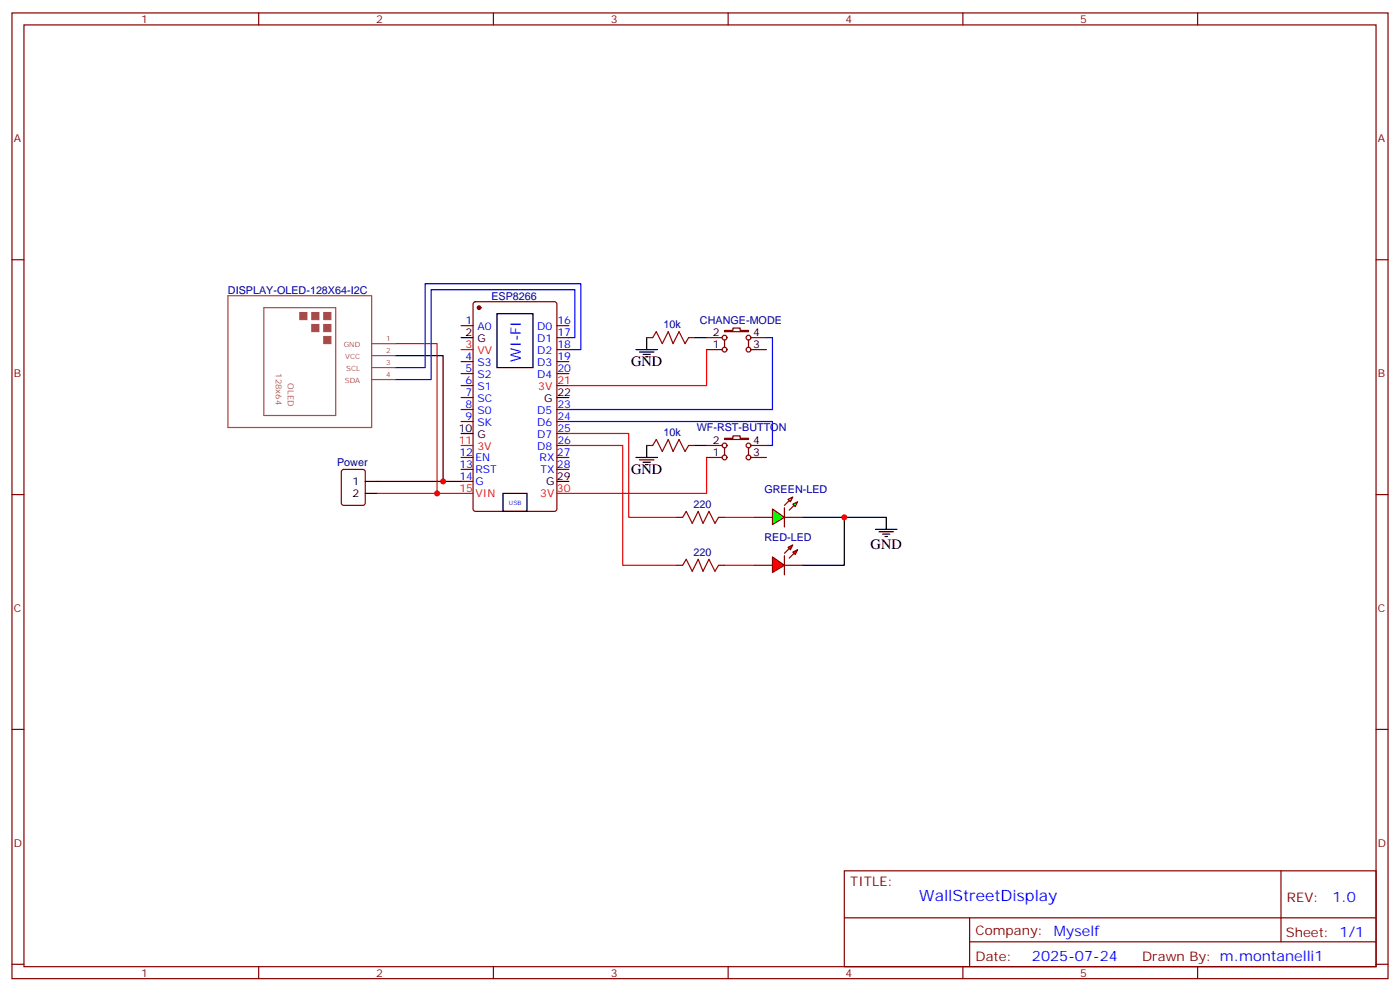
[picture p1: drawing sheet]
<svg xmlns="http://www.w3.org/2000/svg" width="412mm" height="292mm" viewBox="0 0 412 292" stroke-linecap="round" stroke-linejoin="round" font-family="sans-serif">
<g fill="none" stroke="#870000" stroke-width=".35">
<path d="M3.5 3.8h405.4v284.3h-405.4zM7.1 7.3h398.2v277.3h-398.2zM76.2 3.8v3.5M145.3 3.8v3.5M214.5 3.8v3.5M283.6 3.8v3.5M352.8 3.8v3.5M3.5 76.5h3.6M405.3 76.5h3.6M135.8 95.9h3.5M139.6 89l.5-.2h23.2l.7 .5v60.6l-.4 .6-23.5 .1-.7-.5-.1-60.6zM164 95.9h3.6"/>
<path d="M164 99.4h3.6M135.8 106.5h3.5M135.8 110h3.5M135.8 113.5h3.5M135.8 117.1h3.5M164 106.5h3.6M164 110h3.6M164 113.5h3.6M164 102.9h3.6M100.8 138.4l.4-.2h5.7l.6 .4 .1 9.5-.5 .6-5.9 .1-.6-.5-.1-9.4zM135.8 120.6h3.5M135.8 124.1h3.5"/>
<path d="M135.8 134.7h3.5M135.8 138.2h3.5M164 120.6h3.6M164 124.1h3.6M164 131.2h3.6M164 127.6h3.6M164 134.7h3.6M164 138.2h3.6M3.5 145.6h3.6M135.8 141.7h3.5M405.3 145.6h3.6M3.5 214.8h3.6"/>
<path d="M405.3 214.8h3.6M248.7 256.4h156.6v28.2h-156.6zM377.3 256.4v20.9M248.7 270.2h156.5M285.6 277.3h119.6M285.6 270.2v14.2M3.5 283.9h3.6M76.2 284.6v3.5M145.3 284.6v3.5M214.5 284.6v3.5M283.6 284.6v3.5M352.8 284.6v3.5"/>
<path d="M405.3 283.9h3.6"/>
</g>
<circle cx="141.1" cy="90.6" r=".53" fill="#870000" stroke="#870000" stroke-width=".35"/>
<g fill="none" stroke="#000" stroke-width=".35">
<path d="M135.8 99.4h3.5M146.4 92.4h10.6v15.8h-10.6zM190.5 99.4v3.5M204.6 99.4h3.5M116.4 104.7h14.1v37M164 117.1h3.6M187.3 102.9h6.4M188.4 103.6h4.2M189.4 104.4h2.2M190.1 105.1h.8M135.8 127.6h3.5M187.3 134.7h6.4"/>
<path d="M188.4 135.4h4.2M189.4 136.1h2.2M190.1 136.8h.8M190.5 131.2v3.5M204.6 131.2h3.5M107.6 141.7h28.2M107.6 145.3h3.5M148.2 145.3h7v5.3h-7zM164 141.7h3.6M236.4 152.3h24.7v3.6M248.7 152.3v14.1h-12.3M257.9 155.9h6.3"/>
<path d="M258.9 156.6h4.3M260 157.3h2.1M260.7 158h.7"/>
</g>
<path d="M116.4 101.2h12.4v44.1M135.8 102.9h3.5M208.1 102.9v10.6h-40.5M135.8 131.2h3.5M167.6 127.6h17.6v24.7h14.1M167.6 131.2h15.8v35.2h15.9M208.1 134.7v10.6h-44.1M111.1 145.3h28.2M213.4 152.3h8.8M213.4 166.4h8.8" fill="none" stroke="#f00" stroke-width=".35"/>
<path d="M167.6 99.4h1.7v-14.1h-42.3v26.5h-10.6M225.8 99.4h1.7v21.2h-59.9M167.6 102.9h3.5v-19.4h-45.9v24.7h-8.8M167.6 124.1h59.9v7.1h-1.7" fill="none" stroke="#00f" stroke-width=".35"/>
<g fill="#f00" stroke="#870000" stroke-width=".35">
<path d="M227.5 164l3.6 2.4-3.6 2.2z"/>
<path d="M231.1 163.6v5.7z"/>
</g>
<g fill="#870000" stroke="#870000" stroke-width=".35">
<path d="M232.5 161.5l-1.4 1.4z"/>
<path d="M232.5 164.3l1.4-1.4z"/>
</g>
<g fill="#f00" stroke="#870000" stroke-width=".35">
<path d="M232.1 161.1l1.4-.7-.7 1.5z"/>
<path d="M233.5 162.6l1.4-.7-.7 1.4z"/>
</g>
<path d="M222.2 152.3h5.3M231.1 152.3h5.3M222.2 166.4h5.3M231.1 166.4h5.3" fill="none" stroke="#870000" stroke-width=".35"/>
<g fill="#0f0" stroke="#870000" stroke-width=".35">
<path d="M233.5 148.4l1.4-.7-.7 1.5z"/>
<path d="M232.1 147l1.4-.7-.7 1.4z"/>
</g>
<g fill="#870000" stroke="#870000" stroke-width=".35">
<path d="M232.5 150.2l1.4-1.4z"/>
<path d="M232.5 147.4l-1.4 1.4z"/>
</g>
<path d="M231.1 149.5v5.7z" fill="#f00" stroke="#870000" stroke-width=".35"/>
<path d="M227.5 149.9l3.6 2.4-3.6 2.1z" fill="#0f0" stroke="#870000" stroke-width=".35"/>
<g fill="none" stroke="#870000" stroke-width=".35">
<path d="M190.5 99.4h1.8M202.8 99.4h1.8M208.1 99.4h4.6M213.4 97.3h2.5v-.7h2.1v.7h2.5v.3h-7.1zM221.2 99.4h4.6M208.1 102.9h4.6M213.4 100.1v2.1M220.5 100.1v2.1M221.2 102.9h4.6M190.5 131.2h1.8M202.8 131.2h1.8M208.1 134.7h4.6"/>
<path d="M208.1 131.2h4.6M213.4 129h2.5v-.7h2.1v.7h2.5v.4h-7.1zM213.4 131.9v2.1M220.5 131.9v2.1M221.2 134.7h4.6M221.2 131.2h4.6M199.3 152.3h1.8M211.7 152.3h1.7M199.3 166.4h1.8M211.7 166.4h1.7"/>
<circle cx="213.4" cy="99.4" r=".71"/>
<circle cx="220.5" cy="99.4" r=".71"/>
<circle cx="213.4" cy="102.9" r=".71"/>
<circle cx="220.5" cy="102.9" r=".71"/>
<circle cx="213.4" cy="131.2" r=".71"/>
<circle cx="213.4" cy="134.7" r=".71"/>
<circle cx="220.5" cy="134.7" r=".71"/>
<circle cx="220.5" cy="131.2" r=".71"/>
</g>
<path d="M192.3 99.4l1-1.8 1.8 3.6 1.7-3.6 1.5 3.6 1.7-3.6 1.8 3.6 1-1.8M192.3 131.2l1-1.8 1.8 3.5 1.7-3.5 1.5 3.5 1.7-3.5 1.8 3.5 1-1.7M201.1 152.3l1-1.7 1.8 3.5 1.8-3.5 1.4 3.5 1.7-3.5 1.8 3.5 1.1-1.8M201.1 166.4l1-1.7 1.8 3.5 1.8-3.5 1.4 3.5 1.7-3.5 1.8 3.5 1.1-1.8" fill="none" stroke="#a10000" stroke-width=".35"/>
<path d="M67.1 87.1h42.4v38.8h-42.4zM77.7 90.6h21.2v31.7h-21.2zM109.5 101.2h6.9M109.5 104.7h6.9M109.5 108.2h6.9M109.5 111.8h6.9" fill="none" stroke="#a64a4a" stroke-width=".35"/>
<g fill="#a64a4a" stroke="#a64a4a" stroke-width=".29">
<path d="M95.4 92h2.1v2.1h-2.1z"/>
<path d="M95.4 95.5h2.1v2.1h-2.1z"/>
<path d="M91.8 92h2.2v2.1h-2.2z"/>
<path d="M95.4 99.1h2.1v2.1h-2.1z"/>
<path d="M88.3 92h2.1v2.1h-2.1z"/>
<path d="M91.8 95.5h2.2v2.1h-2.2z"/>
</g>
<g fill="#c00">
<circle cx="130.5" cy="141.7" r=".88"/>
<circle cx="128.8" cy="145.3" r=".88"/>
<circle cx="248.7" cy="152.3" r=".88"/>
</g>
<text font-size="4.6" fill="#00f" x="270.8" y="265.4">WallStreetDisplay</text>
<g font-size="4.2" fill="#00f">
<text x="153.5" y="106.5" transform="rotate(-90 153.5 106.5)">WI-FI</text>
<text x="392.5" y="265.7">1.0</text>
<text x="310.4" y="275.4">Myself</text>
<text x="304" y="283">2025-07-24</text>
</g>
<g font-size="4.2">
<text x="185.9" y="107.9">GND</text>
<text x="185.9" y="139.6">GND</text>
<text x="256.5" y="161.5">GND</text>
</g>
<g font-size="3.9" fill="#800">
<text x="250.5" y="261">TITLE:</text>
<text x="379.1" y="265.7">REV:</text>
<text x="287.4" y="275.2">Company:</text>
<text x="378.7" y="275.8">Sheet: 1/1</text>
<text x="287.4" y="282.9">Date:</text>
<text x="336.4" y="282.9">Drawn By: m.montanelli1</text>
</g>
<g font-size="3.2" fill="#800">
<text x="41.6" y="6.8">1</text>
<text x="110.8" y="6.8">2</text>
<text x="179.9" y="6.8">3</text>
<text x="249.1" y="6.8">4</text>
<text x="318.2" y="6.8">5</text>
<text x="4.1" y="41.9">A</text>
<text x="405.9" y="41.9">A</text>
<text x="4.1" y="111.1">B</text>
<text x="405.9" y="111.1">B</text>
<text x="4.1" y="180.2">C</text>
<text x="405.9" y="180.2">C</text>
<text x="4.1" y="249.3">D</text>
<text x="405.9" y="249.3">D</text>
<text x="41.6" y="287.6">1</text>
<text x="110.8" y="287.6">2</text>
<text x="179.9" y="287.6">3</text>
<text x="249.1" y="287.6">4</text>
<text x="318.2" y="287.6">5</text>
</g>
<g font-size="3.2" fill="#000080">
<text x="67.1" y="86.5">DISPLAY-OLED-128X64-I2C</text>
<text x="144.7" y="88.2">ESP8266</text>
<text x="206.2" y="95.3">CHANGE-MODE</text>
<text x="195.5" y="96.6">10k</text>
<text x="195.5" y="128.3">10k</text>
<text x="205.2" y="127">WF-RST-BUTTON</text>
<text x="99.3" y="137.2">Power</text>
<text x="204.3" y="149.5">220</text>
<text x="225.2" y="145.3">GREEN-LED</text>
<text x="225.2" y="159.4">RED-LED</text>
<text x="204.3" y="163.6">220</text>
</g>
<g font-size="3.2" fill="#00f">
<text x="137.2" y="95.5">1</text>
<text x="164.2" y="95.5">16</text>
<text x="140.7" y="97.3">A0</text>
<text x="158.3" y="100.8">D1</text>
<text x="158.3" y="97.3">D0</text>
<text x="164.2" y="99.1">17</text>
<text x="137.2" y="106.1">4</text>
<text x="140.7" y="107.9">S3</text>
<text x="158.3" y="107.9">D3</text>
<text x="158.3" y="104.4">D2</text>
<text x="164.2" y="106.1">19</text>
<text x="164.2" y="102.6">18</text>
<text x="137.2" y="109.6">5</text>
<text x="137.2" y="113.2">6</text>
<text x="140.7" y="111.4">S2</text>
<text x="158.3" y="111.4">D4</text>
<text x="164.2" y="109.6">20</text>
<text x="137.2" y="116.7">7</text>
<text x="140.7" y="114.9">S1</text>
<text x="140.7" y="118.5">SC</text>
<text x="137.2" y="120.2">8</text>
<text x="137.2" y="123.8">9</text>
<text x="140.7" y="122">S0</text>
<text x="140.7" y="125.5">SK</text>
<text x="158.3" y="125.5">D6</text>
<text x="158.3" y="122">D5</text>
<text x="164.2" y="123.8">24</text>
<text x="164.2" y="120.2">23</text>
<text x="158.3" y="129">D7</text>
<text x="164.2" y="130.8">26</text>
<text x="164.2" y="127.3">25</text>
<text x="135.3" y="134.3">12</text>
<text x="135.3" y="137.9">13</text>
<text x="140.1" y="135.7">EN</text>
<text x="158.3" y="132.6">D8</text>
<text x="159" y="135.7">RX</text>
<text x="164" y="134.3">27</text>
<text x="164" y="137.9">28</text>
<text x="135.3" y="141.4">14</text>
<text x="140.1" y="139.3">RST</text>
<text x="140.1" y="142.8">G</text>
<text x="159.2" y="139.3">TX</text>
</g>
<g font-size="3.2">
<text x="137.2" y="99.1">2</text>
<text x="140.7" y="100.8">G</text>
<text x="210" y="99.1">2</text>
<text x="221.9" y="99.1">4</text>
<text x="210" y="102.6">1</text>
<text x="221.9" y="102.6">3</text>
<text x="160.3" y="118.5">G</text>
<text x="164.2" y="116.7">22</text>
<text x="135.1" y="127.3">10</text>
<text x="140.7" y="129">G</text>
<text x="210" y="130.8">2</text>
<text x="221.9" y="130.8">4</text>
<text x="210" y="134.3">1</text>
<text x="221.9" y="134.3">3</text>
<text x="103.8" y="142.8">1</text>
<text x="160.9" y="142.8">G</text>
<text x="164" y="141.4">29</text>
<text x="103.8" y="146.3">2</text>
</g>
<g font-size="3.2" fill="#f00">
<text x="137.2" y="102.6">3</text>
<text x="140.7" y="104.4">VV</text>
<text x="164.2" y="113.2">21</text>
<text x="158.6" y="114.9">3V</text>
<text x="135.1" y="130.8">11</text>
<text x="140.7" y="132.6">3V</text>
<text x="135.3" y="144.9">15</text>
<text x="140.1" y="146.3">VIN</text>
<text x="159.2" y="146.3">3V</text>
<text x="164" y="144.9">30</text>
</g>
<g font-size="2.5" fill="#a54b4b">
<text x="81.2" y="109.9" transform="rotate(90 81.2 109.9)">128x64</text>
<text x="84.8" y="112.9" transform="rotate(90 84.8 112.9)">OLED</text>
</g>
<g font-size="2.1" fill="#a54b4b">
<text x="113.7" y="100.5">1</text>
<text x="101.3" y="102.2">GND</text>
<text x="101.7" y="105.7">VCC</text>
<text x="113.7" y="104">2</text>
<text x="113.7" y="107.5">3</text>
<text x="101.6" y="112.8">SDA</text>
<text x="102" y="109.3">SCL</text>
<text x="113.7" y="111.1">4</text>
</g>
<text font-size="1.8" fill="#00f" x="149.9" y="148.8">USB</text>
</svg>
